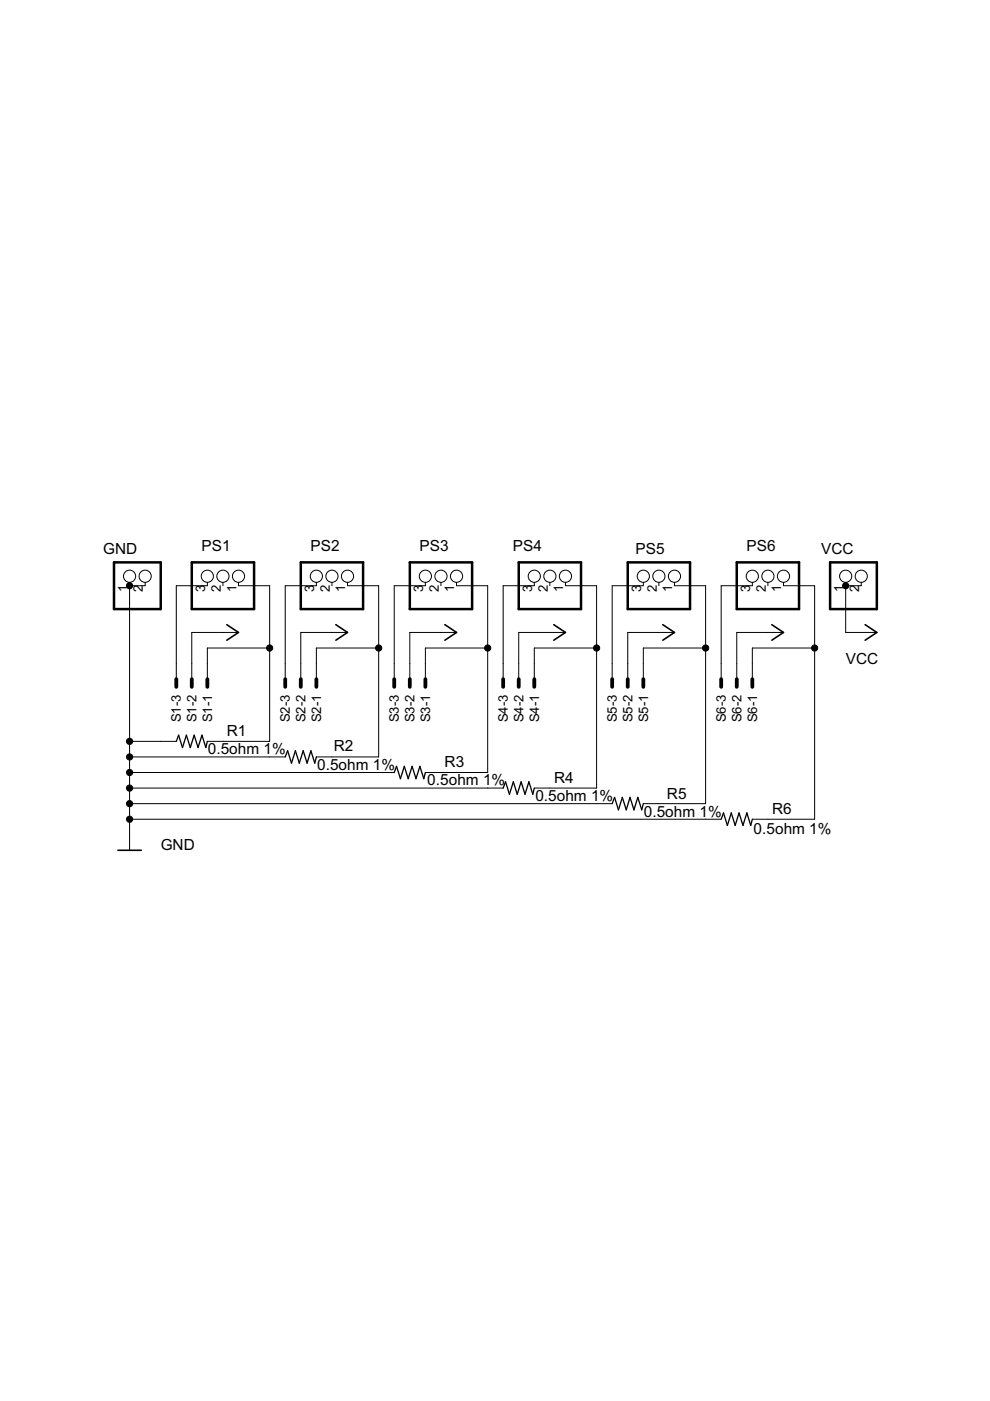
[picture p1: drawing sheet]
<svg xmlns="http://www.w3.org/2000/svg" width="210mm" height="297mm" viewBox="0 0 210 297" stroke-linecap="round" stroke-linejoin="round" font-family="sans-serif">
<g fill="none" stroke="#000" stroke-width=".8">
<path d="M37.4 144v1.6M40.7 144v1.6M44 144v1.6M60.5 144v1.6M63.8 144v1.6M67.1 144v1.6M83.6 144v1.6M86.9 144v1.6M90.2 144v1.6M106.7 144v1.6M110 144v1.6M113.3 144v1.6"/>
<path d="M129.8 144v1.6M133.1 144v1.6M136.4 144v1.6M152.9 144v1.6M156.2 144v1.6M159.5 144v1.6"/>
</g>
<g fill="none" stroke="#000" stroke-width=".21">
<path d="M27.5 123.5v56.8M30.8 123.5v.7h-3.3M44 123.5v.7h-6.6v19.8M47.3 123.5v.7M50.6 134.1h-9.9v9.9M50.6 123.5v.7h6.6v33h-13.2M57.2 137.4h-13.2v6.6M67.1 123.5v.7h-6.6v19.8M70.4 123.5v.7M73.7 134.1h-9.9v9.9M73.7 123.5v.7h6.6v36.3h-13.2M80.3 137.4h-13.2v6.6"/>
<path d="M90.2 123.5v.7h-6.6v19.8M93.5 123.5v.7M96.8 134.1h-9.9v9.9M96.8 123.5v.7h6.6v39.6h-13.2M103.4 137.4h-13.2v6.6M113.3 123.5v.7h-6.6v19.8M116.6 123.5v.7M119.9 134.1h-9.9v9.9M119.9 123.5v.7h6.6v42.9h-13.2M126.5 137.4h-13.2v6.6M136.4 123.5v.7h-6.6v19.8M139.7 123.5v.7"/>
<path d="M143 134.1h-9.9v9.9M143 123.5v.7h6.6v46.2h-13.2M149.6 137.4h-13.2v6.6M159.5 123.5v.7h-6.6v19.8M162.8 123.5v.7M166.1 134.1h-9.9v9.9M166.1 123.5v.7h6.6v49.5h-13.2M172.7 137.4h-13.2v6.6M179.3 123.5v10.6h6.6M182.6 123.5v.7h-3.3M27.5 157.2h9.9M27.5 167.1h79.2"/>
<path d="M27.5 170.4h102.3M27.5 173.7h125.4M27.5 163.8h56.1M27.5 160.5h33"/>
<circle cx="27.5" cy="122.2" r="1.29"/>
<circle cx="30.8" cy="122.2" r="1.29"/>
<circle cx="44" cy="122.2" r="1.29"/>
<circle cx="47.3" cy="122.2" r="1.29"/>
<circle cx="50.6" cy="122.2" r="1.29"/>
<circle cx="67.1" cy="122.2" r="1.29"/>
<circle cx="70.4" cy="122.2" r="1.29"/>
<circle cx="73.7" cy="122.2" r="1.29"/>
<circle cx="90.2" cy="122.2" r="1.29"/>
<circle cx="93.5" cy="122.2" r="1.29"/>
<circle cx="96.8" cy="122.2" r="1.29"/>
<circle cx="113.3" cy="122.2" r="1.29"/>
<circle cx="116.6" cy="122.2" r="1.29"/>
<circle cx="119.9" cy="122.2" r="1.29"/>
<circle cx="136.4" cy="122.2" r="1.29"/>
<circle cx="139.7" cy="122.2" r="1.29"/>
<circle cx="143" cy="122.2" r="1.29"/>
<circle cx="159.5" cy="122.2" r="1.29"/>
<circle cx="162.8" cy="122.2" r="1.29"/>
<circle cx="166.1" cy="122.2" r="1.29"/>
<circle cx="179.3" cy="122.2" r="1.29"/>
<circle cx="182.6" cy="122.2" r="1.29"/>
</g>
<path d="M48.1 132.4l2.5 1.7-2.5 1.6M71.2 132.4l2.5 1.7-2.5 1.6M94.3 132.4l2.5 1.7-2.5 1.6M117.4 132.4l2.5 1.7-2.5 1.6M140.5 132.4l2.5 1.7-2.5 1.6M163.6 132.4l2.5 1.7-2.5 1.6M183.4 132.4l2.5 1.7-2.5 1.6M25 180.3h5" fill="none" stroke="#000" stroke-width=".34"/>
<path d="M24.2 119.2h9.9v9.9h-9.9zM40.7 119.2h13.2v9.9h-13.2zM63.8 119.2h13.2v9.9h-13.2zM86.9 119.2h13.2v9.9h-13.2zM110 119.2h13.2v9.9h-13.2zM133.1 119.2h13.2v9.9h-13.2zM156.2 119.2h13.2v9.9h-13.2zM176 119.2h9.9v9.9h-9.9z" fill="none" stroke="#000" stroke-width=".53"/>
<path d="M37.4 157.2l.5-1.3 .8 2.6 .8-2.6 .8 2.6 .9-2.6 .8 2.6 .8-2.6 .8 2.6 .4-1.3M60.5 160.5l.5-1.3 .8 2.6 .8-2.6 .9 2.6 .8-2.6 .8 2.6 .8-2.6 .8 2.6 .4-1.3M83.6 163.8l.5-1.3 .8 2.6 .8-2.6 .9 2.6 .8-2.6 .8 2.6 .8-2.6 .9 2.6 .3-1.3M106.7 167.1l.5-1.3 .8 2.6 .8-2.6 .9 2.6 .8-2.6 .8 2.6 .8-2.6 .9 2.6 .3-1.3M129.8 170.4l.5-1.3 .8 2.6 .9-2.6 .8 2.6 .8-2.6 .8 2.6 .8-2.6 .9 2.6 .3-1.3M152.9 173.7l.5-1.3 .8 2.6 .8-2.6 .9 2.6 .8-2.6 .8 2.6 .8-2.6 .9 2.6 .3-1.3" fill="none" stroke="#000" stroke-width=".28"/>
<g fill="#000" stroke="#000" stroke-width=".21">
<circle cx="27.5" cy="124.2" r=".66"/>
<circle cx="57.2" cy="137.4" r=".66"/>
<circle cx="80.3" cy="137.4" r=".66"/>
<circle cx="103.4" cy="137.4" r=".66"/>
<circle cx="126.5" cy="137.4" r=".66"/>
<circle cx="149.6" cy="137.4" r=".66"/>
<circle cx="172.7" cy="137.4" r=".66"/>
<circle cx="179.3" cy="124.2" r=".66"/>
<circle cx="27.5" cy="157.2" r=".66"/>
<circle cx="27.5" cy="173.7" r=".66"/>
<circle cx="27.5" cy="167.1" r=".66"/>
<circle cx="27.5" cy="160.5" r=".66"/>
<circle cx="27.5" cy="170.4" r=".66"/>
<circle cx="27.5" cy="163.8" r=".66"/>
</g>
<g font-size="3.6">
<text x="21.9" y="117.4">GND</text>
<text x="42.7" y="116.8">PS1</text>
<text x="65.8" y="116.8">PS2</text>
<text x="89" y="116.8">PS3</text>
<text x="108.8" y="116.8">PS4</text>
<text x="134.7" y="117.4">PS5</text>
<text x="158.3" y="116.8">PS6</text>
<text x="174.1" y="117.4">VCC</text>
<text x="179.3" y="140.7">VCC</text>
<text x="44.1" y="159.9">0.5ohm 1%</text>
<text x="48.1" y="156.1">R1</text>
<text x="70.8" y="159.3">R2</text>
<text x="67.2" y="163.3">0.5ohm 1%</text>
<text x="90.6" y="166.5">0.5ohm 1%</text>
<text x="94.3" y="162.7">R3</text>
<text x="117.5" y="166">R4</text>
<text x="113.5" y="169.9">0.5ohm 1%</text>
<text x="136.5" y="173.3">0.5ohm 1%</text>
<text x="141.4" y="169.3">R5</text>
<text x="163.7" y="172.6">R6</text>
<text x="159.8" y="176.8">0.5ohm 1%</text>
<text x="34.1" y="180.3">GND</text>
</g>
<g font-size="3.1">
<text x="27" y="125.5" transform="rotate(-90 27 125.5)">1</text>
<text x="30.3" y="125.5" transform="rotate(-90 30.3 125.5)">2</text>
<text x="43.5" y="125.5" transform="rotate(-90 43.5 125.5)">3</text>
<text x="46.8" y="125.5" transform="rotate(-90 46.8 125.5)">2</text>
<text x="50.1" y="125.5" transform="rotate(-90 50.1 125.5)">1</text>
<text x="66.6" y="125.5" transform="rotate(-90 66.6 125.5)">3</text>
<text x="69.9" y="125.5" transform="rotate(-90 69.9 125.5)">2</text>
<text x="73.2" y="125.5" transform="rotate(-90 73.2 125.5)">1</text>
<text x="89.7" y="125.5" transform="rotate(-90 89.7 125.5)">3</text>
<text x="93" y="125.5" transform="rotate(-90 93 125.5)">2</text>
<text x="96.3" y="125.5" transform="rotate(-90 96.3 125.5)">1</text>
<text x="112.8" y="125.5" transform="rotate(-90 112.8 125.5)">3</text>
<text x="116.1" y="125.5" transform="rotate(-90 116.1 125.5)">2</text>
<text x="119.4" y="125.5" transform="rotate(-90 119.4 125.5)">1</text>
<text x="135.9" y="125.5" transform="rotate(-90 135.9 125.5)">3</text>
<text x="139.2" y="125.5" transform="rotate(-90 139.2 125.5)">2</text>
<text x="142.5" y="125.5" transform="rotate(-90 142.5 125.5)">1</text>
<text x="159" y="125.5" transform="rotate(-90 159 125.5)">3</text>
<text x="162.3" y="125.5" transform="rotate(-90 162.3 125.5)">2</text>
<text x="165.6" y="125.5" transform="rotate(-90 165.6 125.5)">1</text>
<text x="178.8" y="125.5" transform="rotate(-90 178.8 125.5)">1</text>
<text x="182.2" y="125.5" transform="rotate(-90 182.2 125.5)">2</text>
<text x="38.4" y="153.2" transform="rotate(-90 38.4 153.2)">S1-3</text>
<text x="41.7" y="153.2" transform="rotate(-90 41.7 153.2)">S1-2</text>
<text x="45" y="153.2" transform="rotate(-90 45 153.2)">S1-1</text>
<text x="61.5" y="153.2" transform="rotate(-90 61.5 153.2)">S2-3</text>
<text x="64.8" y="153.2" transform="rotate(-90 64.8 153.2)">S2-2</text>
<text x="68.1" y="153.2" transform="rotate(-90 68.1 153.2)">S2-1</text>
<text x="84.6" y="153.2" transform="rotate(-90 84.6 153.2)">S3-3</text>
<text x="87.9" y="153.2" transform="rotate(-90 87.9 153.2)">S3-2</text>
<text x="91.2" y="153.2" transform="rotate(-90 91.2 153.2)">S3-1</text>
<text x="107.7" y="153.2" transform="rotate(-90 107.7 153.2)">S4-3</text>
<text x="111" y="153.2" transform="rotate(-90 111 153.2)">S4-2</text>
<text x="114.3" y="153.2" transform="rotate(-90 114.3 153.2)">S4-1</text>
<text x="130.8" y="153.2" transform="rotate(-90 130.8 153.2)">S5-3</text>
<text x="134.1" y="153.2" transform="rotate(-90 134.1 153.2)">S5-2</text>
<text x="137.4" y="153.2" transform="rotate(-90 137.4 153.2)">S5-1</text>
<text x="153.9" y="153.2" transform="rotate(-90 153.9 153.2)">S6-3</text>
<text x="157.2" y="153.2" transform="rotate(-90 157.2 153.2)">S6-2</text>
<text x="160.5" y="153.2" transform="rotate(-90 160.5 153.2)">S6-1</text>
</g>
</svg>
